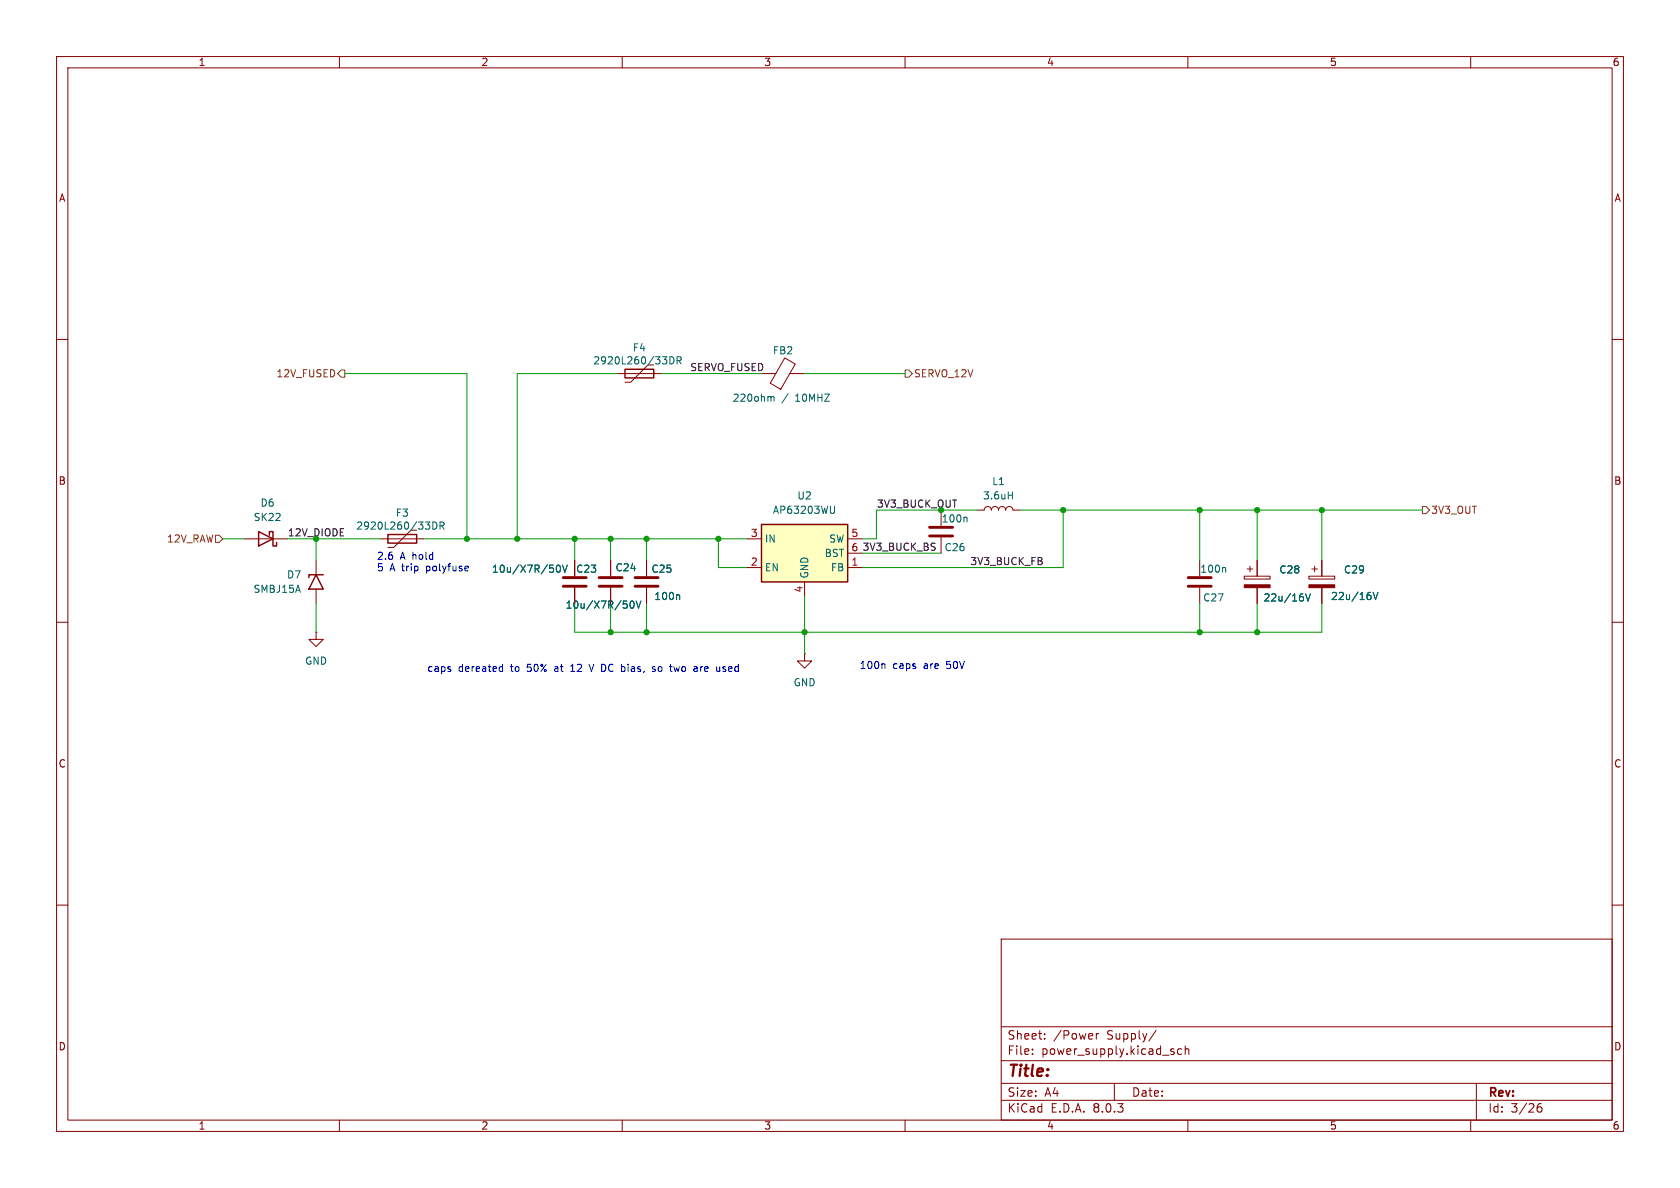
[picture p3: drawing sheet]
<svg xmlns="http://www.w3.org/2000/svg" width="297mm" height="210mm" viewBox="0 0 297 210" stroke-linecap="round" stroke-linejoin="round" font-family="sans-serif">
<g fill="none" stroke="#840000" stroke-width=".18">
<path d="M10 10h277v190h-277zM12 12h273v186h-273zM60 10v2M110 10v2M160 10v2M210 10v2M260 10v2M10 60h2M285 60h2M55.9 99.1v2.5M107.9 99.1v2.8M212.1 99.1v2.8"/>
<path d="M222.2 99.1v2.8M233.7 99.1v2.8M10 110h2M55.9 104.1v2.6M107.9 103.9v2.8M142.2 115.6v1.2h1.3l-1.3 1.3-1.2-1.3h1.2M142.2 115.6h.1M212.1 103.9v2.8M220 101.9h4.5v.5h-4.5zM220.5 100.6h1M221 100.1v1M222.2 103.9v2.8"/>
<path d="M231.4 101.9h4.6v.5h-4.6zM231.9 100.6h1M232.4 100.1v1M233.7 103.9v2.8M285 110h2M10 160h2M285 160h2M177 166h108v32h-108zM60 198v2M110 198v2M160 198v2M177 194.5h108"/>
<path d="M177 191.5h108M177 187.5h108M177 181.5h108M182.5 186.3v.1M182.5 185.5v.1M184.7 183.6v.1M184.7 182.8v.1M193.8 182.7v1M194.2 182.7l-.2 .1-.2 .2M197 191.5v3M204.4 182.1l-1.3 2M207.4 185.9l.2 .2-.2 .3"/>
<path d="M207.4 185.4l.1 .1M208.9 185.5l-.4-.1-.3 .3v.4l.1 .2h.6M209.5 185.5l.2-.1 .4 .1 .1 .9M209.5 184.9v1.5M210 198v2M260 198v2M261 191.5v6.5M271.7 196l.3-.3h.5l.1 .3v.3l-.3 .3h-.3l-.3-.3M272.5 195.1a.6 .6 0 0 0-.8 .6"/>
</g>
<g fill="#840000" stroke="#840000" stroke-width=".18">
<path d="M231.4 103.4h4.6v.5h-4.6z"/>
<path d="M220 103.4h4.5v.5h-4.5z"/>
</g>
<path d="M99.4 99.9l.5 1.3 .4-1.3M98.5 100l.2-.1a.68 .68 0 0 1 .4 .6 .68 .68 0 0 1-.4 .7l-.2-.2-.2-.3zM216.5 100.3l.2 .2v.7M230.4 105.6v.5M230.8 105l.4 1.2 .5-1.2M242.3 105.3v.6M242.8 104.7l.4 1.3 .4-1.3" fill="none" stroke="#006464" stroke-width=".18"/>
<path d="M105.9 102.1h4.1M105.9 103.6h4.1M210.1 102.1h4M210.1 103.6h4" fill="none" stroke="#840000" stroke-width=".51"/>
<path d="M55.9 101.6l1.2 2.5h-2.5zM57.1 101.6h-2.5v.5" fill="none" stroke="#840000" stroke-width=".25"/>
<path d="M134.6 92.7h15.3v10.2h-15.3z" fill="#ffffc2"/>
<path d="M110.5 65.3h5.1v1.5h-5.1zM45.7 94l2.6 1.3-2.6 1.2zM47.6 94.6v-.6h.7v2.5h.6v-.6M68.6 94.5h5.1v1.5h-5.1zM134.6 92.7h15.3v10.2h-15.3z" fill="none" stroke="#840000" stroke-width=".25"/>
<g fill="none" stroke="#840000" stroke-width=".18">
<path d="M109.2 66h7.6M115.6 64.5h-1l-3.1 3.1h-1M134.6 66h2.6M138.7 63.3l1.9 1.1-2.6 4.4-1.8-1.1zM139.6 66h2.6M43.2 95.3h7.6M67.3 95.3h7.6M73.7 93.7h-1.1l-3 3.1h-1M101.6 99.1v2.8M107.9 99.1v2.8M114.3 99.1v2.8M132.1 95.3h2.5"/>
<path d="M149.9 95.3h2.5M149.9 97.8h2.5M166.4 90.2v2.8M166.4 95v2.8M172.7 90.2h1.3a.64 .64 0 0 1 .6-.7 .64 .64 0 0 1 .7 .7 .64 .64 0 0 1 .6-.7 .64 .64 0 0 1 .6 .7 .64 .64 0 0 1 .7-.7 .64 .64 0 0 1 .6 .7 .64 .64 0 0 1 .6-.7 .64 .64 0 0 1 .7 .7h1.2M222.2 99.1v2.8M233.7 99.1v2.8M55.9 111.8v1.2h1.2l-1.2 1.3-1.3-1.3h1.3M55.9 111.8h.1M101.6 103.9v2.8M107.9 103.9v2.8M114.3 103.9v2.8"/>
<path d="M132.1 100.3h2.5M142.2 102.9v2.5M149.9 100.3h2.5M222.2 103.9v2.8M233.7 103.9v2.8"/>
</g>
<g fill="none" stroke="#006464" stroke-width=".18">
<path d="M118.4 63.1a.64 .64 0 0 1 .8 .6 .64 .64 0 0 1-.8 .6zM119.7 63.7h.6l.1-.2v-.3l-.7-.1v1.2M120 63.7l.4 .6M136.3 70.3l.2-.2 .3 .1v.7M76.5 92.3a.64 .64 0 0 1 .8 .6 .64 .64 0 0 1-.8 .6zM77.8 92.9h.6l.1-.2v-.3l-.7-.1v1.2M78.1 92.9l.4 .6M99.4 99.9l.5 1.3 .4-1.3M147.5 89.5v1l-.1 .2h-.4M170.8 91.4l.2 .2v.7M178.3 87.5h.7M179 86.9v1.3"/>
<path d="M98.5 100l.2-.1a.68 .68 0 0 1 .4 .6 .68 .68 0 0 1-.4 .7l-.2-.2-.2-.3zM111.5 106.4l.2-.2a.68 .68 0 0 1 .4 .7 .68 .68 0 0 1-.4 .6l-.2-.1-.1-.4zM112.5 106.2l.4 1.3 .4-1.3M120 105.1l.2 .2v.7M230.4 105.6v.5M230.8 105l.4 1.2 .5-1.2M242.3 105.3v.6M242.8 104.7l.4 1.3 .4-1.3"/>
</g>
<path d="M164.3 94.7h4.1M164.3 93.2h4.1M99.6 103.6h4M99.6 102.1h4M112.3 103.6h4M112.3 102.1h4" fill="none" stroke="#840000" stroke-width=".51"/>
<path d="M59.7 66l.6-.6h.7v1.3h-.7zM160 65.4h.7l.6 .6-.6 .7h-.7zM38.1 94.6h.6l.7 .7-.7 .6h-.6zM251.5 89.5h.6l.6 .7-.6 .6h-.6z" fill="none" stroke="#725600" stroke-width=".18"/>
<g fill="none" stroke="#0000c2" stroke-width=".18">
<path d="M82.7 100.1l.1 .3-.6 .1M88.5 117.8l.3 .1M88.8 117.4v1.3M88.8 118.6l-.3 .1M100.9 118.7h.7M101.1 117.6l-.2 .2M104.1 117.4l.5 1.3M115.8 117.9l-.3-.1-.2 .2 .1 .2 .4 .1v.3h-.5M119.1 117.8l.3 .9 .2-.6M123.9 117.8v.9M124.1 117.8l-.2 .3M127.8 118.6h.5"/>
<path d="M128.3 117.9l-.3-.1-.2 .2v.2l.5 .1M156.3 117.3l.2 .2v.7"/>
</g>
<g fill="none" stroke="#009600" stroke-width=".18">
<path d="M61 66h21.5v29.3M109.2 66h-17.8v29.3M116.8 66h17.8M142.2 66h17.8M39.4 95.3h3.8M50.8 95.3h16.5M55.9 95.3v3.8M74.9 95.3h57.2M101.6 95.3v3.8M107.9 95.3v3.8M114.3 95.3v3.8M127 95.3v5h5.1"/>
<path d="M152.4 97.8h14M172.7 90.2h-17.8v5.1h-2.5M180.3 90.2h71.2M188 90.2v10.1h-35.6M212.1 90.2v8.9M222.2 90.2v8.9M233.7 90.2v8.9M55.9 106.7v5.1M101.6 106.7v5.1h132.1v-5.1M107.9 106.7v5.1M114.3 106.7v5.1M142.2 105.4v10.2"/>
<path d="M212.1 106.7v5.1M222.2 106.7v5.1"/>
</g>
<g fill="#009600" stroke="#009600" stroke-width=".18">
<circle cx="107.9" cy="95.3" r=".46"/>
<circle cx="142.2" cy="111.8" r=".46"/>
<circle cx="107.9" cy="111.8" r=".46"/>
<circle cx="114.3" cy="95.3" r=".46"/>
<circle cx="114.3" cy="111.8" r=".46"/>
<circle cx="127" cy="95.3" r=".46"/>
<circle cx="222.2" cy="111.8" r=".46"/>
<circle cx="212.1" cy="111.8" r=".46"/>
<circle cx="233.7" cy="90.2" r=".46"/>
<circle cx="212.1" cy="90.2" r=".46"/>
<circle cx="222.2" cy="90.2" r=".46"/>
<circle cx="188" cy="90.2" r=".46"/>
<circle cx="91.4" cy="95.3" r=".46"/>
<circle cx="101.6" cy="95.3" r=".46"/>
<circle cx="82.5" cy="95.3" r=".46"/>
</g>
<text font-size="2.8" fill="#840000" x="178" y="190.9">Title:</text>
<g font-size="2.1" fill="#840000">
<text x="178" y="184">Sheet:</text>
<text x="186.2" y="184">/Power</text>
<text x="195.7" y="184">Supply/</text>
<text x="178" y="186.7">File:</text>
<text x="184.1" y="186.7">power_supply.kicad_sch</text>
<text x="178" y="196.9">KiCad</text>
<text x="178" y="194.1">Size:</text>
<text x="184.7" y="194.1">A4</text>
<text x="185.7" y="196.9">E.D.A.</text>
<text x="193.3" y="196.9">8.0.3</text>
<text x="200" y="194.1">Date:</text>
<text x="263" y="194.3">Rev:</text>
<text x="263" y="196.9">Id:</text>
<text x="267.1" y="196.9">3/26</text>
</g>
<g font-size="1.8" fill="#840000">
<text x="35" y="11.9">1</text>
<text x="85" y="11.9">2</text>
<text x="135" y="11.9">3</text>
<text x="185" y="11.9">4</text>
<text x="235" y="11.9">5</text>
<text x="285" y="11.9">6</text>
<text x="10.3" y="35.9">A</text>
<text x="285.3" y="35.9">A</text>
<text x="10.3" y="85.9">B</text>
<text x="285.3" y="85.9">B</text>
<text x="10.3" y="135.9">C</text>
<text x="285.3" y="135.9">C</text>
<text x="10.3" y="185.9">D</text>
<text x="285.3" y="185.9">D</text>
<text x="35" y="199.9">1</text>
<text x="85" y="199.9">2</text>
<text x="135" y="199.9">3</text>
<text x="185" y="199.9">4</text>
<text x="235" y="199.9">5</text>
<text x="285" y="199.9">6</text>
</g>
<g font-size="1.8" fill="#006464">
<text x="104.8" y="64.6">2920L260/33DR</text>
<text x="111.8" y="62.3">F4</text>
<text x="136.5" y="62.8">FB2</text>
<text x="129.4" y="71.2">220ohm</text>
<text x="138.2" y="71.2">/</text>
<text x="140.7" y="71.2">10MHZ</text>
<text x="46" y="89.8">D6</text>
<text x="140.9" y="88.5">U2</text>
<text x="173.7" y="88.5">3.6uH</text>
<text x="175.3" y="86">L1</text>
<text x="44.8" y="92.3">SK22</text>
<text x="62.9" y="93.8">2920L260/33DR</text>
<text x="69.9" y="91.5">F3</text>
<text x="136.5" y="91">AP63203WU</text>
<text x="166.4" y="92.6">100n</text>
<text x="86.9" y="101.4">10u/X7R/50V</text>
<text x="101.8" y="101.4">C23</text>
<text x="108.7" y="101.2">C24</text>
<text x="115.1" y="101.4">C25</text>
<text x="135.1" y="101.2">EN</text>
<text x="135.1" y="96.1">IN</text>
<text x="145.7" y="98.7">BST</text>
<text x="146.5" y="96.1">SW</text>
<text x="146.8" y="101.2">FB</text>
<text x="166.9" y="97.6">C26</text>
<text x="212.1" y="101.4">100n</text>
<text x="226.1" y="101.6">C28</text>
<text x="237.5" y="101.6">C29</text>
<text x="44.7" y="105">SMBJ15A</text>
<text x="50.6" y="102.5">D7</text>
<text x="99.9" y="107.8">10u/X7R/50V</text>
<text x="115.6" y="106.3">100n</text>
<text x="143.1" y="102.4" transform="rotate(-90 143.1 102.4)">GND</text>
<text x="212.6" y="106.5">C27</text>
<text x="223.3" y="106.5">22u/16V</text>
<text x="235.2" y="106.3">22u/16V</text>
<text x="53.8" y="117.7">GND</text>
<text x="140.2" y="121.5">GND</text>
</g>
<g font-size="1.8" fill="#0f0f0f">
<text x="121.9" y="65.7">SERVO_FUSED</text>
<text x="152.4" y="97.4">3V3_BUCK_BS</text>
<text x="171.4" y="100">3V3_BUCK_FB</text>
</g>
<g font-size="1.8" fill="#725600">
<text x="48.8" y="66.9">12V_FUSED</text>
<text x="161.5" y="66.9">SERVO_12V</text>
<text x="252.9" y="91">3V3_OUT</text>
<text x="29.4" y="96.1">12V_RAW</text>
</g>
<g font-size="1.8" fill="#009600">
<text x="154.9" y="89.8">3V3_BUCK_OUT</text>
<text x="50.8" y="94.9">12V_DIODE</text>
</g>
<g font-size="1.8" fill="#a90000">
<text x="132.6" y="95">3</text>
<text x="150.4" y="95">5</text>
<text x="132.6" y="100.1">2</text>
<text x="150.4" y="100.1">1</text>
<text x="150.4" y="97.5">6</text>
<text x="142" y="104.8" transform="rotate(-90 142 104.8)">4</text>
</g>
<g font-size="1.8" fill="#0000c2">
<text x="66.5" y="99.2">2.6</text>
<text x="66.5" y="101.2">5</text>
<text x="68.9" y="101.2">A trip</text>
<text x="70.7" y="99.2">A hold</text>
<text x="75.6" y="101.2">polyfuse</text>
<text x="75.4" y="119">caps</text>
<text x="81" y="119">dereated</text>
<text x="90.4" y="119">to</text>
<text x="93.5" y="119">50%</text>
<text x="98.5" y="119">at</text>
<text x="101.6" y="119">12</text>
<text x="105.1" y="119">V DC bias,</text>
<text x="116.8" y="119">so</text>
<text x="120.2" y="119">two</text>
<text x="124.5" y="119">are</text>
<text x="128.7" y="119">used</text>
<text x="151.9" y="118.5">100n</text>
<text x="157.8" y="118.5">caps</text>
<text x="163.4" y="118.5">are</text>
<text x="167.6" y="118.5">50V</text>
</g>
</svg>
